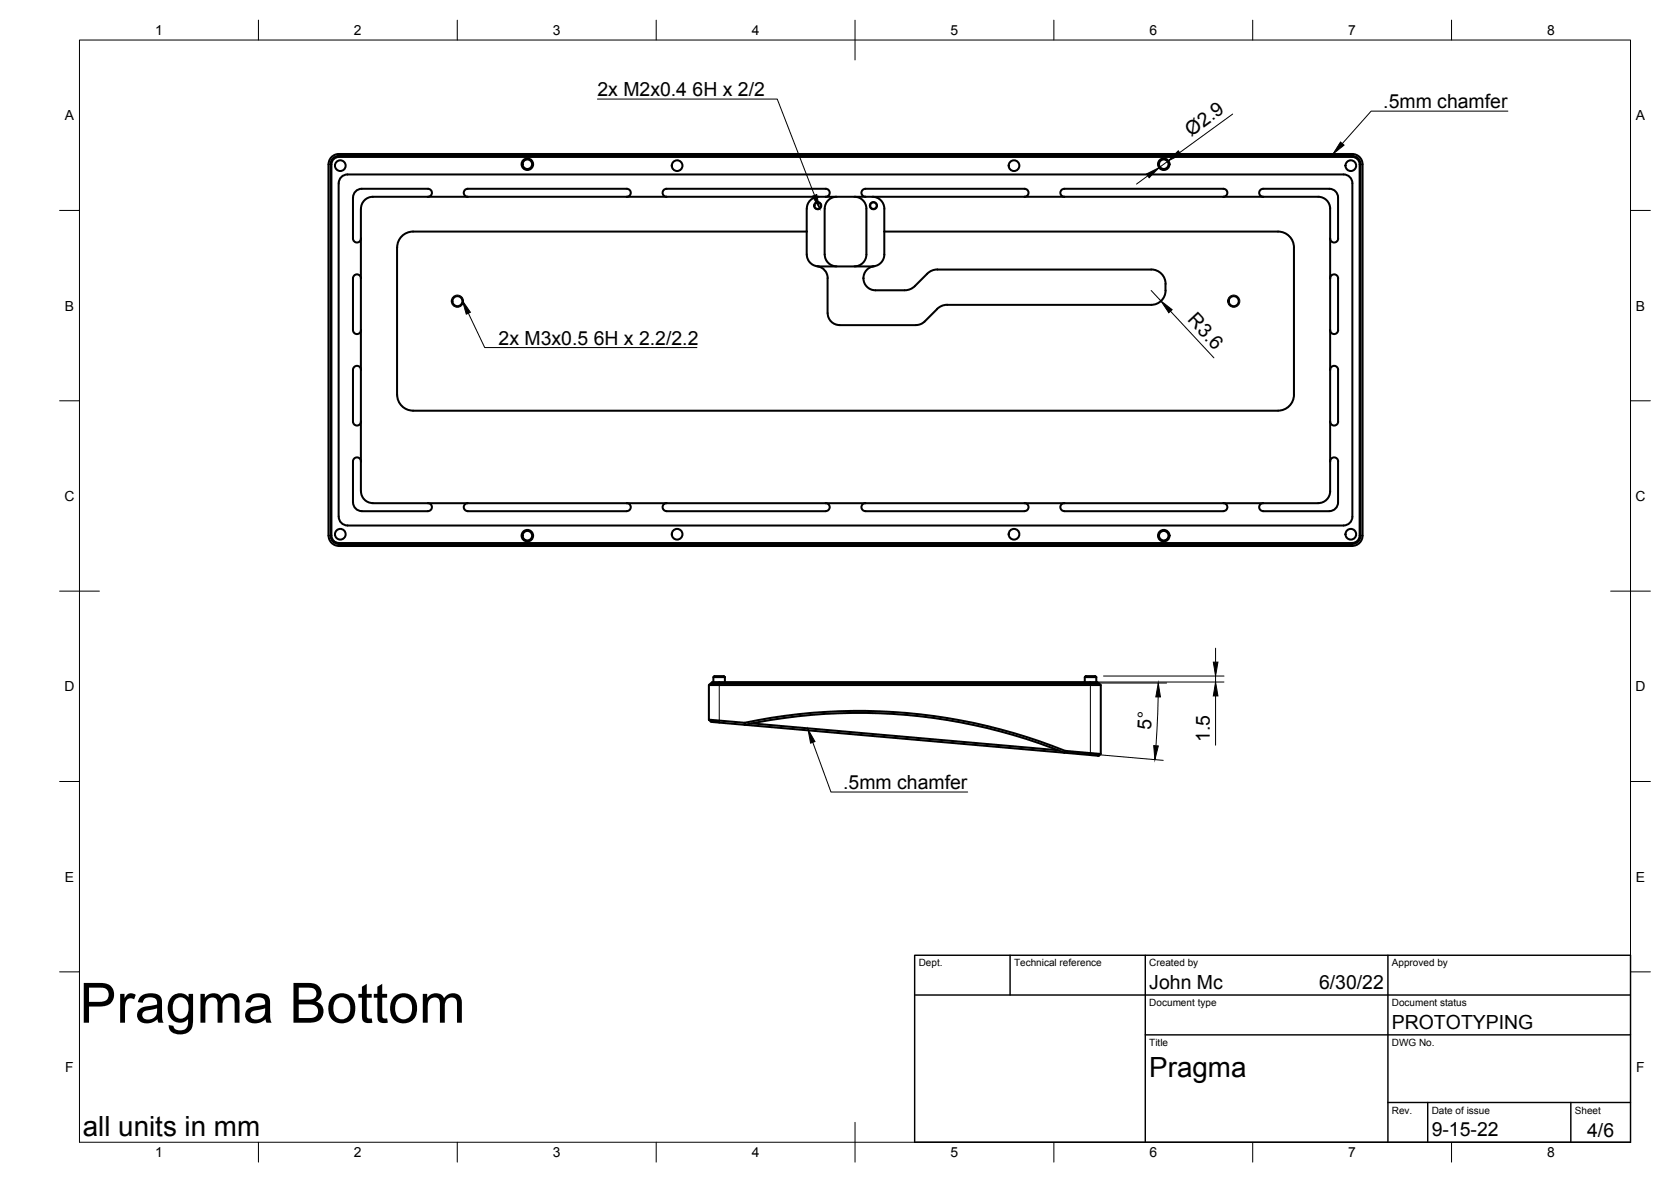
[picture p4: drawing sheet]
<svg xmlns="http://www.w3.org/2000/svg" width="420mm" height="297mm" viewBox="0 0 420 297" stroke-linecap="round" stroke-linejoin="round" font-family="sans-serif">
<!-- layer: Visible -->
<g fill="none" stroke="#000" stroke-width=".51">
<path d="M83.9 40l1.3-.6h254.8a1.85 1.85 0 0 1 1.9 1.9v93.3a1.85 1.85 0 0 1-1.9 1.8h-254.8a1.89 1.89 0 0 1-1.9-1.8l.1-93.3v-.5zM85.2 39.2h254.8M340 39.2a2.07 2.07 0 0 1 2.1 2.1v93.3a2.11 2.11 0 0 1-2.1 2.1h-254.8a2.11 2.11 0 0 1-2.1-2.1v-93.3a2.11 2.11 0 0 1 2.1-2.1M90.7 52.5l.1 70.9a2.99 2.99 0 0 0 3 3M93.7 49.5h237.8a2.99 2.99 0 0 1 3 2.9M93.8 49.5a2.99 2.99 0 0 0-3 2.9M107.6 49.5a1.01 1.01 0 0 0 1-1.1 1.01 1.01 0 0 0-1-1h-16.6a2.23 2.23 0 0 0-2.2 2.2v10.3a1.01 1.01 0 0 0 1 1 1.01 1.01 0 0 0 1-1M117.6 49.5a1.01 1.01 0 0 1-1-1.1 1.01 1.01 0 0 1 1-1h40a1.01 1.01 0 0 1 1 1 1.01 1.01 0 0 1-1 1.1M167.6 49.5a1.01 1.01 0 0 1-1-1.1 1.01 1.01 0 0 1 1-1h40a1.01 1.01 0 0 1 1 1 1.01 1.01 0 0 1-1 1.1M202.8 58.2h-98.9a4 4 0 0 0-4 4M202.8 52.5l.1 11.4a2.99 2.99 0 0 0 3 3l13.5 .1M205.9 49.5a2.99 2.99 0 0 0-3 2.9"/>
<path d="M207.3 52.5l.1 11.4a2.99 2.99 0 0 0 3 3M210.4 49.5a2.99 2.99 0 0 0-3 2.9M214.9 49.5a2.99 2.99 0 0 1 2.9 2.9M217.6 49.5a1.01 1.01 0 0 1-1-1.1 1.01 1.01 0 0 1 1-1h40a1.01 1.01 0 0 1 1 1 1.01 1.01 0 0 1-1 1.1M217.8 52.5v11.4a2.99 2.99 0 0 1-2.9 3M219.4 49.5a2.99 2.99 0 0 1 3 2.9M222.4 58.2h99a4 4 0 0 1 4 4v37a4 4 0 0 1-4 4h-217.5a4 4 0 0 1-4-4M222.4 52.5v11.4a2.99 2.99 0 0 1-3 3M267.6 49.5a1.01 1.01 0 0 1-1-1.1 1.01 1.01 0 0 1 1-1h40a1.01 1.01 0 0 1 1 1 1.01 1.01 0 0 1-1 1.1M317.6 49.5a1.01 1.01 0 0 1-1-1.1 1.01 1.01 0 0 1 1-1h16.6a2.19 2.19 0 0 1 2.2 2.2v10.4M334.5 59.9a1.01 1.01 0 0 0 1 1 1.01 1.01 0 0 0 1-1M334.5 52.5v70.9a2.99 2.99 0 0 1-3 3"/>
<path d="M337.8 43.8h-250.4a2.23 2.23 0 0 0-2.2 2.2v83.9a2.19 2.19 0 0 0 2.2 2.1l250.4 .1M337.9 43.8a2.19 2.19 0 0 1 2.1 2.2v83.9a2.19 2.19 0 0 1-2.1 2.1M90.8 70a1.01 1.01 0 0 0-1-1.1 1.01 1.01 0 0 0-1 1.1v12.9a1.01 1.01 0 0 0 1 1.1 1.01 1.01 0 0 0 1-1.1M99.8 62.2v37M205.5 66.9a2.99 2.99 0 0 1 2.6 3M208.1 69.9v8.8M219.7 66.9a3 3 0 0 0-2.6 3.2 3 3 0 0 0 3 2.8l8.3-.1 1.3-.6 3.8-3.7 1.3-.7 .9-.1M235.6 77.7l-3.5 3.4-1.3 .6h-19.7a3 3 0 0 1-3-3M235.7 67.7h53.8M238.2 76.6l-1.4 .3-1.2 .7M289.5 67.7a3.6 3.6 0 0 1 3.6 3.6 4.9 4.9 0 0 1-1.1 4.3 3.6 3.6 0 0 1-2.5 1h-51.3M334.5 70a1.01 1.01 0 0 1 1-1.1 1.01 1.01 0 0 1 1 1.1"/>
<path d="M336.4 70v13M90.8 92.9a1.01 1.01 0 0 0-1-1 1.01 1.01 0 0 0-1 1v13a1.01 1.01 0 0 0 1 1 1.01 1.01 0 0 0 1-1M334.5 82.9a1.01 1.01 0 0 0 1 1.1 1.01 1.01 0 0 0 1-1.1M334.5 92.9a1.01 1.01 0 0 1 1-1 1.01 1.01 0 0 1 1 1M336.4 92.9v13M90.8 115.9a1.01 1.01 0 0 0-1-1 1.01 1.01 0 0 0-1 1v10.4a2.23 2.23 0 0 0 2.2 2.1M334.5 105.9a1.01 1.01 0 0 0 1 1 1.01 1.01 0 0 0 1-1M334.5 115.9a1.01 1.01 0 0 1 1-1 1.01 1.01 0 0 1 1 1M336.4 116v10.3a2.19 2.19 0 0 1-2.1 2.1M85.2 137.2h254.8M85.2 137.2a2.63 2.63 0 0 1-2.6-2.6v-93.3a2.59 2.59 0 0 1 2.6-2.6h254.8a2.59 2.59 0 0 1 2.6 2.6v93.3a2.59 2.59 0 0 1-2.6 2.6M91 128.5h16.6"/>
<path d="M93.7 126.5h237.7M107.6 126.4a1.01 1.01 0 0 1 1 1 1.01 1.01 0 0 1-1 1M117.6 128.5h40M117.6 126.4a1.01 1.01 0 0 0-1 1 1.01 1.01 0 0 0 1 1M157.6 126.4a1.01 1.01 0 0 1 1 1 1.01 1.01 0 0 1-1 1M167.6 128.5h40M167.6 126.4a1.01 1.01 0 0 0-1 1 1.01 1.01 0 0 0 1 1M207.6 126.4a1.01 1.01 0 0 1 1 1 1.01 1.01 0 0 1-1 1M217.6 128.5h40M217.6 126.4a1.01 1.01 0 0 0-1 1 1.01 1.01 0 0 0 1 1M257.6 126.4a1.01 1.01 0 0 1 1 1 1.01 1.01 0 0 1-1 1M267.6 128.5h40"/>
<path d="M267.6 126.4a1.01 1.01 0 0 0-1 1 1.01 1.01 0 0 0 1 1M307.6 126.4a1.01 1.01 0 0 1 1 1 1.01 1.01 0 0 1-1 1M317.6 128.5h16.6M317.6 126.4a1.01 1.01 0 0 0-1 1 1.01 1.01 0 0 0 1 1M178.2 172.2v8.7M179 171.7v-.3h97v.3M179.4 170.2h2.9M182.3 170.2l-.3-.3h-2.4l-.2 .3v1.2M182.3 170.2v1.2M272.8 170.2h2.9M275.7 170.2l-.3-.3h-2.4l-.2 .3v1.2M275.7 170.2v1.2"/>
<path d="M276.8 172.2a2.26 2.26 0 0 0-2.2-.5h-94.2a2.26 2.26 0 0 0-2.2 .5h98.6v17.3M187.2 181.6l-9-.7 .6 .5 2 .2 6.4 .5v-.5a139.3 139.3 0 0 1 80.6 7.1M189 181.8l77.1 6.7M267.8 188.7l-.1 .5a138.6 138.6 0 0 0-80.5-7.1l89 7.8 .6-.4-2.6-.2M267.8 188.7l6.4 .6M274.2 189.3h.1"/>
<circle cx="85.6" cy="41.6" r="1.34"/>
<circle cx="132.6" cy="41.3" r="1.45"/>
<circle cx="132.6" cy="41.3" r="1.2"/>
<circle cx="170.3" cy="41.6" r="1.34"/>
<circle cx="205.6" cy="51.7" r=".81"/>
<circle cx="219.6" cy="51.7" r=".81"/>
<circle cx="255" cy="41.6" r="1.34"/>
<circle cx="292.6" cy="41.3" r="1.45"/>
<circle cx="292.6" cy="41.3" r="1.2"/>
<circle cx="339.7" cy="41.6" r="1.34"/>
<circle cx="115" cy="75.7" r="1.26"/>
<circle cx="310.2" cy="75.7" r="1.26"/>
<circle cx="85.6" cy="134.3" r="1.34"/>
<circle cx="132.6" cy="134.6" r="1.45"/>
<circle cx="132.6" cy="134.6" r="1.2"/>
<circle cx="170.3" cy="134.3" r="1.34"/>
<circle cx="255" cy="134.3" r="1.34"/>
<circle cx="292.6" cy="134.6" r="1.45"/>
<circle cx="292.6" cy="134.6" r="1.2"/>
<circle cx="339.7" cy="134.3" r="1.34"/>
</g>
<!-- layer: Visible Narrow -->
<g fill="none" stroke="#000" stroke-width=".25">
<path d="M85.2 38.7v.5M340 38.7v.5M82.6 41.3h.5M342.1 41.3h.5M82.6 134.6h.5M85.2 136.7v.5M340 136.7v.5M342.1 134.6h.5M180.8 171.4v10.2M274.2 171.4v17.9M180.9 181.1l-.1 .5M274.2 189.3l-.1 .4"/>
<path d="M274.2 189.3v.4"/>
<circle cx="205.6" cy="51.7" r="1.03"/>
<circle cx="219.6" cy="51.7" r="1.03"/>
<circle cx="115" cy="75.7" r="1.53"/>
<circle cx="310.2" cy="75.7" r="1.53"/>
</g>
<!-- layer: Border -->
<g fill="none" stroke="#000" stroke-width=".25">
<path d="M20 10.1h390v276.9h-390zM65 5.1v5M115 5.1v5M165 5.1v5M215 5.1v10M265 5.1v5M315 5.1v5M365 5.1v5M15 52.9h5M410 52.9h5M15 100.7h5M410 100.7h5"/>
<path d="M15 148.6h10M405 148.6h10M15 196.4h5M410 196.4h5M15 244.2h5M410 244.2h5M65 287v5M115 287v5M165 287v5M215 282.1v9.9M265 287v5M315 287v5"/>
<path d="M365 287v5"/>
</g>
<!-- layer: TitleBlock -->
<path d="M230 240.1h180v46.9h-180zM230 250h180M254 240.1v9.9M288 240.1v46.9M349 240.1v46.9M288 260.1h122M349 277.1h61M359 277.1v9.9M395 277.1v9.9" fill="none" stroke="#000" stroke-width=".36"/>
<!-- layer: Annotations -->
<path d="M337.1 35.7l.8 .8-2.7 2.2zM204.3 49.3l1.1-.4 .7 3.5zM116.3 75.6l2 2.9-1.1 .5zM203.2 183.3l1.7 3.1-1.1 .4z" fill="#000" stroke="#000" stroke-width=".25"/>
<path d="M150.2 24.9h45.2l9.4 24.2M379.1 27.9h-34.3l-7.3 8.2M117.8 78.7l4.1 8.6h53.3M204.4 186.5l4.5 12.5h34.4" fill="none" stroke="#000" stroke-width=".25"/>
<!-- layer: Dimensions -->
<g fill="none" stroke="#000" stroke-width=".25">
<path d="M309.9 28.7l-13.3 9.7M288.6 44.2l-2.8 2.1M293.8 40.4l-2.4 1.7M289.5 73l2.4 2.6M294.3 78.2l10.9 11.7M276.2 171.6h17.1M276.2 171.4h31.6M277.5 169.9h30.3M291.2 175.1l-.5 12.3M305.6 162.9v3.5M305.6 169.9v1.5M305.6 174.9v12.4"/>
<path d="M268.1 189l24.4 2.1"/>
</g>
<path d="M296.3 37.9l.6 .9-3.1 1.6zM288.3 43.7l3.1-1.6-2.5 2.6zM291.9 75.6l2.8 2.2-.8 .8zM291.2 171.6l.6 3.5h-1.2zM305.1 166.4h1.1l-.6 3.5zM305.6 171.4l.6 3.5h-1.1zM290.1 187.4l1.2 .1-.9 3.4z" fill="#000" stroke="#000" stroke-width=".25"/>
<text font-size="14" x="20" y="257">Pragma Bottom</text>
<g font-size="7">
<text x="289" y="270.6">Pragma</text>
<text x="20.8" y="285.4">all units in mm</text>
</g>
<g font-size="4.9">
<text x="150.2" y="24.2">2x M2x0.4</text>
<text x="174.1" y="24.2">6H x 2/2</text>
<text x="347.8" y="27.2">.5mm chamfer</text>
<text x="299.5" y="34.4" transform="rotate(-36 299.5 34.4)">Ø2.9</text>
<text x="298.4" y="80.5" transform="rotate(47 298.4 80.5)">R3.6</text>
<text x="125.4" y="86.6">2x M3x0.5</text>
<text x="149.3" y="86.6">6H x 2.2/2.2</text>
<text x="289.5" y="183.5" transform="rotate(-87 289.5 183.5)">5°</text>
<text x="304.2" y="186.4" transform="rotate(-90 304.2 186.4)">1.5</text>
<text x="212" y="198.3">.5mm chamfer</text>
<text x="289" y="248.5">John Mc</text>
<text x="331.7" y="248.5">6/30/22</text>
<text x="350" y="258.6">PROTOTYPING</text>
<text x="360" y="285.5">9-15-22</text>
<text x="399.1" y="285.7">4/6</text>
</g>
<g font-size="3.5">
<text x="39" y="8.8">1</text>
<text x="89" y="8.8">2</text>
<text x="139" y="8.8">3</text>
<text x="189" y="8.8">4</text>
<text x="239" y="8.8">5</text>
<text x="289" y="8.8">6</text>
<text x="339" y="8.8">7</text>
<text x="389" y="8.8">8</text>
<text x="16.3" y="30.2">A</text>
<text x="411.3" y="30.2">A</text>
<text x="16.3" y="78">B</text>
<text x="411.3" y="78">B</text>
<text x="16.2" y="125.9">C</text>
<text x="411.2" y="125.9">C</text>
<text x="16.2" y="173.7">D</text>
<text x="411.2" y="173.7">D</text>
<text x="16.3" y="221.6">E</text>
<text x="411.3" y="221.6">E</text>
<text x="16.4" y="269.4">F</text>
<text x="411.4" y="269.4">F</text>
<text x="39" y="290.8">1</text>
<text x="89" y="290.8">2</text>
<text x="139" y="290.8">3</text>
<text x="189" y="290.8">4</text>
<text x="239" y="290.8">5</text>
<text x="289" y="290.8">6</text>
<text x="339" y="290.8">7</text>
<text x="389" y="290.8">8</text>
</g>
<g font-size="2.5">
<text x="231" y="242.9">Dept.</text>
<text x="255" y="242.9">Technical reference</text>
<text x="289" y="242.9">Created by</text>
<text x="350" y="242.9">Approved by</text>
<text x="289" y="252.8">Document type</text>
<text x="350" y="252.8">Document status</text>
<text x="289" y="262.9">Title</text>
<text x="350" y="262.9">DWG No.</text>
<text x="350" y="279.9">Rev.</text>
<text x="360" y="279.9">Date of issue</text>
<text x="396" y="279.9">Sheet</text>
</g>
</svg>
